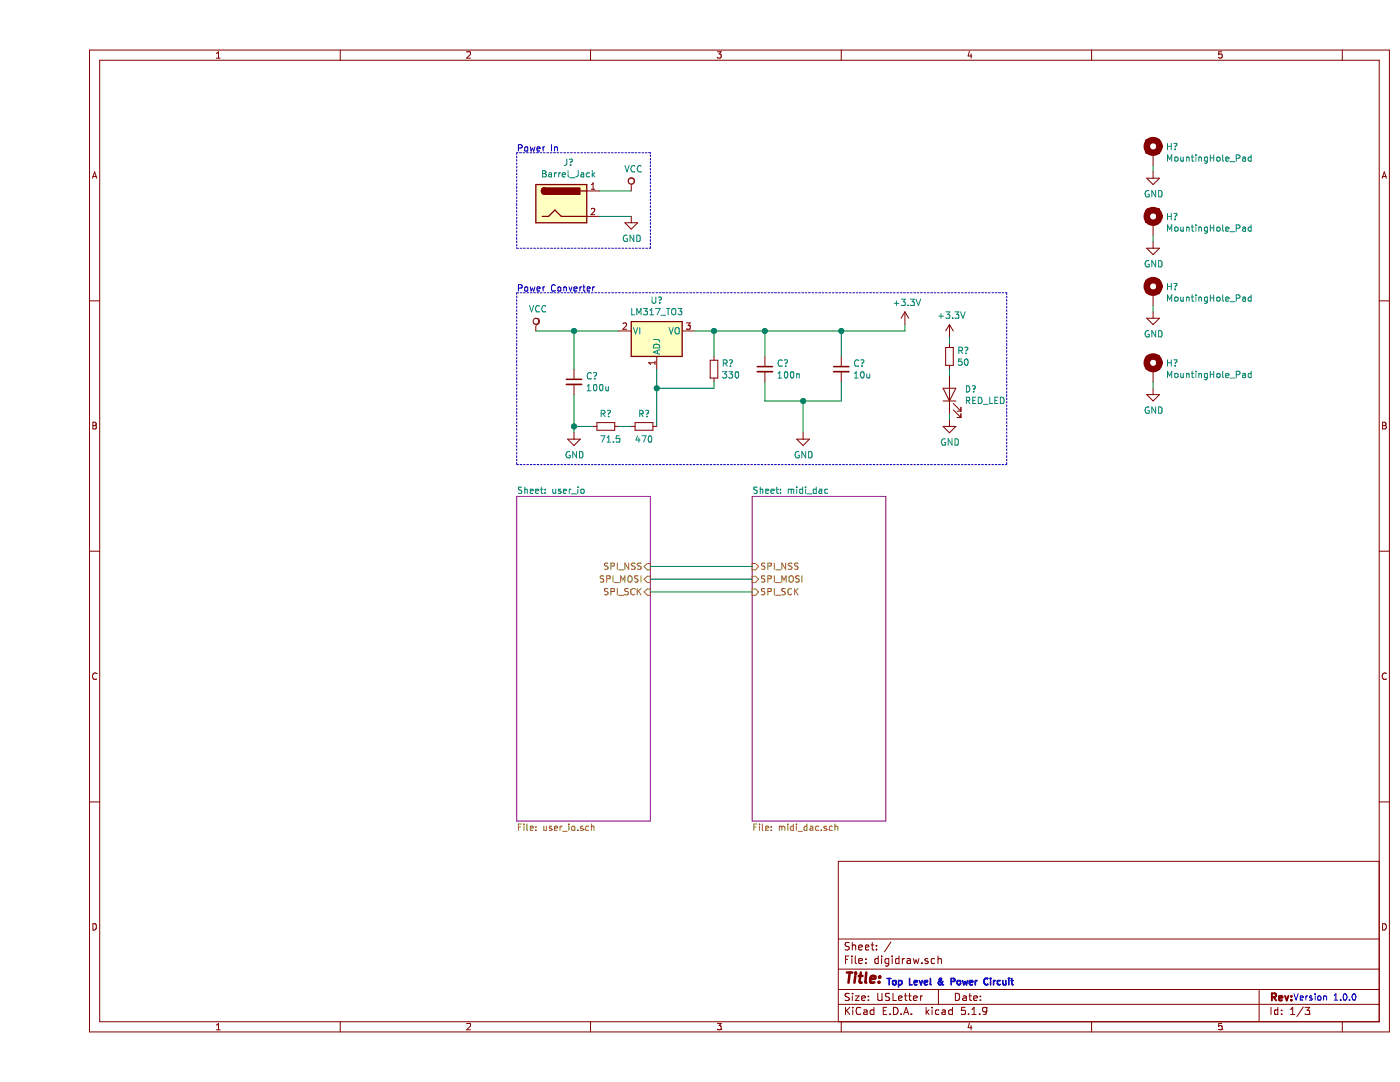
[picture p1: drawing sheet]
EESchema Schematic File Version 4
EELAYER 30 0
EELAYER END
$Descr USLetter 11000 8500
encoding utf-8
Sheet 1 3
Title ""
Date ""
Rev ""
Comp ""
Comment1 ""
Comment2 ""
Comment3 ""
Comment4 ""
$EndDescr
$Sheet
S 3750 3900 1050 2550
U 6045302E
F0 "user_io" 50
F1 "user_io.sch" 50
F2 "SPI_MOSI" I R 4800 4550 50 
F3 "SPI_SCK" I R 4800 4650 50 
F4 "SPI_NSS" I R 4800 4450 50 
$EndSheet
$Sheet
S 5600 3900 1050 2550
U 60454D6D
F0 "midi_dac" 50
F1 "midi_dac.sch" 50
F2 "SPI_MOSI" I L 5600 4550 50 
F3 "SPI_SCK" I L 5600 4650 50 
F4 "SPI_NSS" I L 5600 4450 50 
$EndSheet
$Comp
L Regulator_Linear:LM317_TO3 U?
U 1 1
P 4850 2600
F 0 "U?" H 4850 2842 50  0000 C CNN
F 1 "LM317_TO3" H 4850 2751 50  0000 C CNN
F 2 "Package_TO_SOT_THT:TO-3" H 4850 2800 50  0001 C CIN
F 3 "http://www.ti.com/lit/ds/symlink/lm317.pdf" H 4850 2600 50  0001 C CNN
	1    4850 2600
	1    0    0    -1  
$EndComp
$Comp
L power:GND #PWR?
U 1 1
P 4200 3400
F 0 "#PWR?" H 4200 3150 50  0001 C CNN
F 1 "GND" H 4205 3227 50  0000 C CNN
F 2 "" H 4200 3400 50  0001 C CNN
F 3 "" H 4200 3400 50  0001 C CNN
	1    4200 3400
	1    0    0    -1  
$EndComp
$Comp
L Device:R_Small R?
U 1 1
P 4750 3350
F 0 "R?" V 4650 3350 50  0000 C CNN
F 1 "470" V 4850 3350 50  0000 C CNN
F 2 "" H 4750 3350 50  0001 C CNN
F 3 "~" H 4750 3350 50  0001 C CNN
	1    4750 3350
	0    1    1    0   
$EndComp
$Comp
L Device:R_Small R?
U 1 1
P 4450 3350
F 0 "R?" V 4350 3300 50  0000 L CNN
F 1 "71.5" V 4550 3300 50  0000 L CNN
F 2 "" H 4450 3350 50  0001 C CNN
F 3 "~" H 4450 3350 50  0001 C CNN
	1    4450 3350
	0    1    1    0   
$EndComp
$Comp
L Device:R_Small R?
U 1 1
P 5300 2900
F 0 "R?" H 5359 2946 50  0000 L CNN
F 1 "330" H 5359 2855 50  0000 L CNN
F 2 "" H 5300 2900 50  0001 C CNN
F 3 "~" H 5300 2900 50  0001 C CNN
	1    5300 2900
	1    0    0    -1  
$EndComp
Wire Wire Line
	4850 3050 5300 3050
Wire Wire Line
	5300 3050 5300 3000
Wire Wire Line
	5300 2800 5300 2600
$Comp
L power:+3.3V #PWR?
U 1 1
P 6800 2550
F 0 "#PWR?" H 6800 2400 50  0001 C CNN
F 1 "+3.3V" H 6815 2723 50  0000 C CNN
F 2 "" H 6800 2550 50  0001 C CNN
F 3 "" H 6800 2550 50  0001 C CNN
	1    6800 2550
	1    0    0    -1  
$EndComp
$Comp
L Device:C_Small C?
U 1 1
P 4200 3000
F 0 "C?" H 4292 3046 50  0000 L CNN
F 1 "100u" H 4292 2955 50  0000 L CNN
F 2 "" H 4200 3000 50  0001 C CNN
F 3 "~" H 4200 3000 50  0001 C CNN
	1    4200 3000
	1    0    0    -1  
$EndComp
Wire Wire Line
	4200 2900 4200 2600
$Comp
L Device:C_Small C?
U 1 1
P 5700 2900
F 0 "C?" H 5792 2946 50  0000 L CNN
F 1 "100n" H 5792 2855 50  0000 L CNN
F 2 "" H 5700 2900 50  0001 C CNN
F 3 "~" H 5700 2900 50  0001 C CNN
	1    5700 2900
	1    0    0    -1  
$EndComp
$Comp
L Device:C_Small C?
U 1 1
P 6300 2900
F 0 "C?" H 6392 2946 50  0000 L CNN
F 1 "10u" H 6392 2855 50  0000 L CNN
F 2 "" H 6300 2900 50  0001 C CNN
F 3 "~" H 6300 2900 50  0001 C CNN
	1    6300 2900
	1    0    0    -1  
$EndComp
Wire Wire Line
	6800 2600 6800 2550
Wire Wire Line
	5150 2600 5300 2600
Connection ~ 5300 2600
Wire Wire Line
	5300 2600 5700 2600
Wire Wire Line
	5700 2600 5700 2800
Connection ~ 5700 2600
Wire Wire Line
	5700 3000 5700 3150
Wire Wire Line
	5700 3150 6000 3150
$Comp
L power:GND #PWR?
U 1 1
P 6000 3400
F 0 "#PWR?" H 6000 3150 50  0001 C CNN
F 1 "GND" H 6005 3227 50  0000 C CNN
F 2 "" H 6000 3400 50  0001 C CNN
F 3 "" H 6000 3400 50  0001 C CNN
	1    6000 3400
	1    0    0    -1  
$EndComp
Connection ~ 6000 3150
Wire Wire Line
	5700 2600 6300 2600
Wire Wire Line
	6300 3000 6300 3150
Wire Wire Line
	6000 3150 6300 3150
Wire Wire Line
	6300 2800 6300 2600
Connection ~ 6300 2600
Wire Wire Line
	6300 2600 6800 2600
Wire Wire Line
	4850 2900 4850 3050
Wire Wire Line
	4650 3350 4550 3350
Wire Wire Line
	4200 3100 4200 3350
Wire Wire Line
	4850 3050 4850 3350
Connection ~ 4850 3050
Wire Wire Line
	4350 3350 4200 3350
Connection ~ 4200 3350
Wire Wire Line
	4200 3350 4200 3400
$Comp
L power:VCC #PWR?
U 1 1
P 3900 2600
F 0 "#PWR?" H 3900 2450 50  0001 C CNN
F 1 "VCC" H 3917 2773 50  0000 C CNN
F 2 "" H 3900 2600 50  0001 C CNN
F 3 "" H 3900 2600 50  0001 C CNN
	1    3900 2600
	1    0    0    -1  
$EndComp
Wire Wire Line
	3900 2600 4200 2600
Connection ~ 4200 2600
Wire Wire Line
	4200 2600 4550 2600
$Comp
L Connector:Barrel_Jack J?
U 1 1
P 4100 1600
F 0 "J?" H 4157 1925 50  0000 C CNN
F 1 "Barrel_Jack" H 4157 1834 50  0000 C CNN
F 2 "" H 4150 1560 50  0001 C CNN
F 3 "~" H 4150 1560 50  0001 C CNN
	1    4100 1600
	1    0    0    -1  
$EndComp
$Comp
L power:VCC #PWR?
U 1 1
P 4650 1500
F 0 "#PWR?" H 4650 1350 50  0001 C CNN
F 1 "VCC" H 4667 1673 50  0000 C CNN
F 2 "" H 4650 1500 50  0001 C CNN
F 3 "" H 4650 1500 50  0001 C CNN
	1    4650 1500
	1    0    0    -1  
$EndComp
Wire Wire Line
	4400 1500 4650 1500
$Comp
L power:GND #PWR?
U 1 1
P 4650 1700
F 0 "#PWR?" H 4650 1450 50  0001 C CNN
F 1 "GND" H 4655 1527 50  0000 C CNN
F 2 "" H 4650 1700 50  0001 C CNN
F 3 "" H 4650 1700 50  0001 C CNN
	1    4650 1700
	1    0    0    -1  
$EndComp
Wire Wire Line
	4400 1700 4650 1700
Wire Notes Line
	3750 1200 3750 1950
Wire Notes Line
	3750 1950 4800 1950
Wire Notes Line
	4800 1950 4800 1200
Wire Notes Line
	4800 1200 3750 1200
Text Notes 3750 1200 0    50   ~ 0
Power In
Text Notes 3750 2300 0    50   ~ 0
Power Converter
Wire Notes Line
	3750 2300 3750 3650
Wire Wire Line
	4800 4450 5600 4450
Wire Wire Line
	4800 4550 5600 4550
Wire Wire Line
	4800 4650 5600 4650
Text Notes 6650 7750 0    50   ~ 10
Top Level & Power Circuit\n
Wire Wire Line
	6000 3150 6000 3400
Text Notes 9850 7870 0    50   ~ 0
Version 1.0.0
$Comp
L Device:LED D?
U 1 1
P 7150 3100
F 0 "D?" V 7189 2982 50  0000 R CNN
F 1 "RED_LED" V 7098 2982 50  0000 R CNN
F 2 "" H 7150 3100 50  0001 C CNN
F 3 "~" H 7150 3100 50  0001 C CNN
	1    7150 3100
	0    -1   -1   0   
$EndComp
$Comp
L Device:R_Small R?
U 1 1
P 7150 2800
F 0 "R?" H 7209 2846 50  0000 L CNN
F 1 "50" H 7209 2755 50  0000 L CNN
F 2 "" H 7150 2800 50  0001 C CNN
F 3 "~" H 7150 2800 50  0001 C CNN
	1    7150 2800
	1    0    0    -1  
$EndComp
Wire Wire Line
	7150 2900 7150 2950
$Comp
L power:GND #PWR?
U 1 1
P 7150 3300
F 0 "#PWR?" H 7150 3050 50  0001 C CNN
F 1 "GND" H 7155 3127 50  0000 C CNN
F 2 "" H 7150 3300 50  0001 C CNN
F 3 "" H 7150 3300 50  0001 C CNN
	1    7150 3300
	1    0    0    -1  
$EndComp
Wire Wire Line
	7150 3300 7150 3250
$Comp
L power:+3.3V #PWR?
U 1 1
P 7150 2650
F 0 "#PWR?" H 7150 2500 50  0001 C CNN
F 1 "+3.3V" H 7165 2823 50  0000 C CNN
F 2 "" H 7150 2650 50  0001 C CNN
F 3 "" H 7150 2650 50  0001 C CNN
	1    7150 2650
	1    0    0    -1  
$EndComp
Wire Wire Line
	7150 2650 7150 2700
Wire Notes Line
	7600 2300 7600 3650
Wire Notes Line
	3750 3650 7600 3650
Wire Notes Line
	3750 2300 7600 2300
$Comp
L Mechanical:MountingHole_Pad H?
U 1 1
P 8750 1200
F 0 "H?" H 8850 1249 50  0000 L CNN
F 1 "MountingHole_Pad" H 8850 1158 50  0000 L CNN
F 2 "" H 8750 1200 50  0001 C CNN
F 3 "~" H 8750 1200 50  0001 C CNN
	1    8750 1200
	1    0    0    -1  
$EndComp
$Comp
L power:GND #PWR?
U 1 1
P 8750 1350
F 0 "#PWR?" H 8750 1100 50  0001 C CNN
F 1 "GND" H 8755 1177 50  0000 C CNN
F 2 "" H 8750 1350 50  0001 C CNN
F 3 "" H 8750 1350 50  0001 C CNN
	1    8750 1350
	1    0    0    -1  
$EndComp
Wire Wire Line
	8750 1350 8750 1300
$Comp
L Mechanical:MountingHole_Pad H?
U 1 1
P 8750 1750
F 0 "H?" H 8850 1799 50  0000 L CNN
F 1 "MountingHole_Pad" H 8850 1708 50  0000 L CNN
F 2 "" H 8750 1750 50  0001 C CNN
F 3 "~" H 8750 1750 50  0001 C CNN
	1    8750 1750
	1    0    0    -1  
$EndComp
$Comp
L power:GND #PWR?
U 1 1
P 8750 1900
F 0 "#PWR?" H 8750 1650 50  0001 C CNN
F 1 "GND" H 8755 1727 50  0000 C CNN
F 2 "" H 8750 1900 50  0001 C CNN
F 3 "" H 8750 1900 50  0001 C CNN
	1    8750 1900
	1    0    0    -1  
$EndComp
Wire Wire Line
	8750 1900 8750 1850
$Comp
L Mechanical:MountingHole_Pad H?
U 1 1
P 8750 2300
F 0 "H?" H 8850 2349 50  0000 L CNN
F 1 "MountingHole_Pad" H 8850 2258 50  0000 L CNN
F 2 "" H 8750 2300 50  0001 C CNN
F 3 "~" H 8750 2300 50  0001 C CNN
	1    8750 2300
	1    0    0    -1  
$EndComp
$Comp
L power:GND #PWR?
U 1 1
P 8750 2450
F 0 "#PWR?" H 8750 2200 50  0001 C CNN
F 1 "GND" H 8755 2277 50  0000 C CNN
F 2 "" H 8750 2450 50  0001 C CNN
F 3 "" H 8750 2450 50  0001 C CNN
	1    8750 2450
	1    0    0    -1  
$EndComp
Wire Wire Line
	8750 2450 8750 2400
$Comp
L Mechanical:MountingHole_Pad H?
U 1 1
P 8750 2900
F 0 "H?" H 8850 2949 50  0000 L CNN
F 1 "MountingHole_Pad" H 8850 2858 50  0000 L CNN
F 2 "" H 8750 2900 50  0001 C CNN
F 3 "~" H 8750 2900 50  0001 C CNN
	1    8750 2900
	1    0    0    -1  
$EndComp
$Comp
L power:GND #PWR?
U 1 1
P 8750 3050
F 0 "#PWR?" H 8750 2800 50  0001 C CNN
F 1 "GND" H 8755 2877 50  0000 C CNN
F 2 "" H 8750 3050 50  0001 C CNN
F 3 "" H 8750 3050 50  0001 C CNN
	1    8750 3050
	1    0    0    -1  
$EndComp
Wire Wire Line
	8750 3050 8750 3000
$EndSCHEMATC
